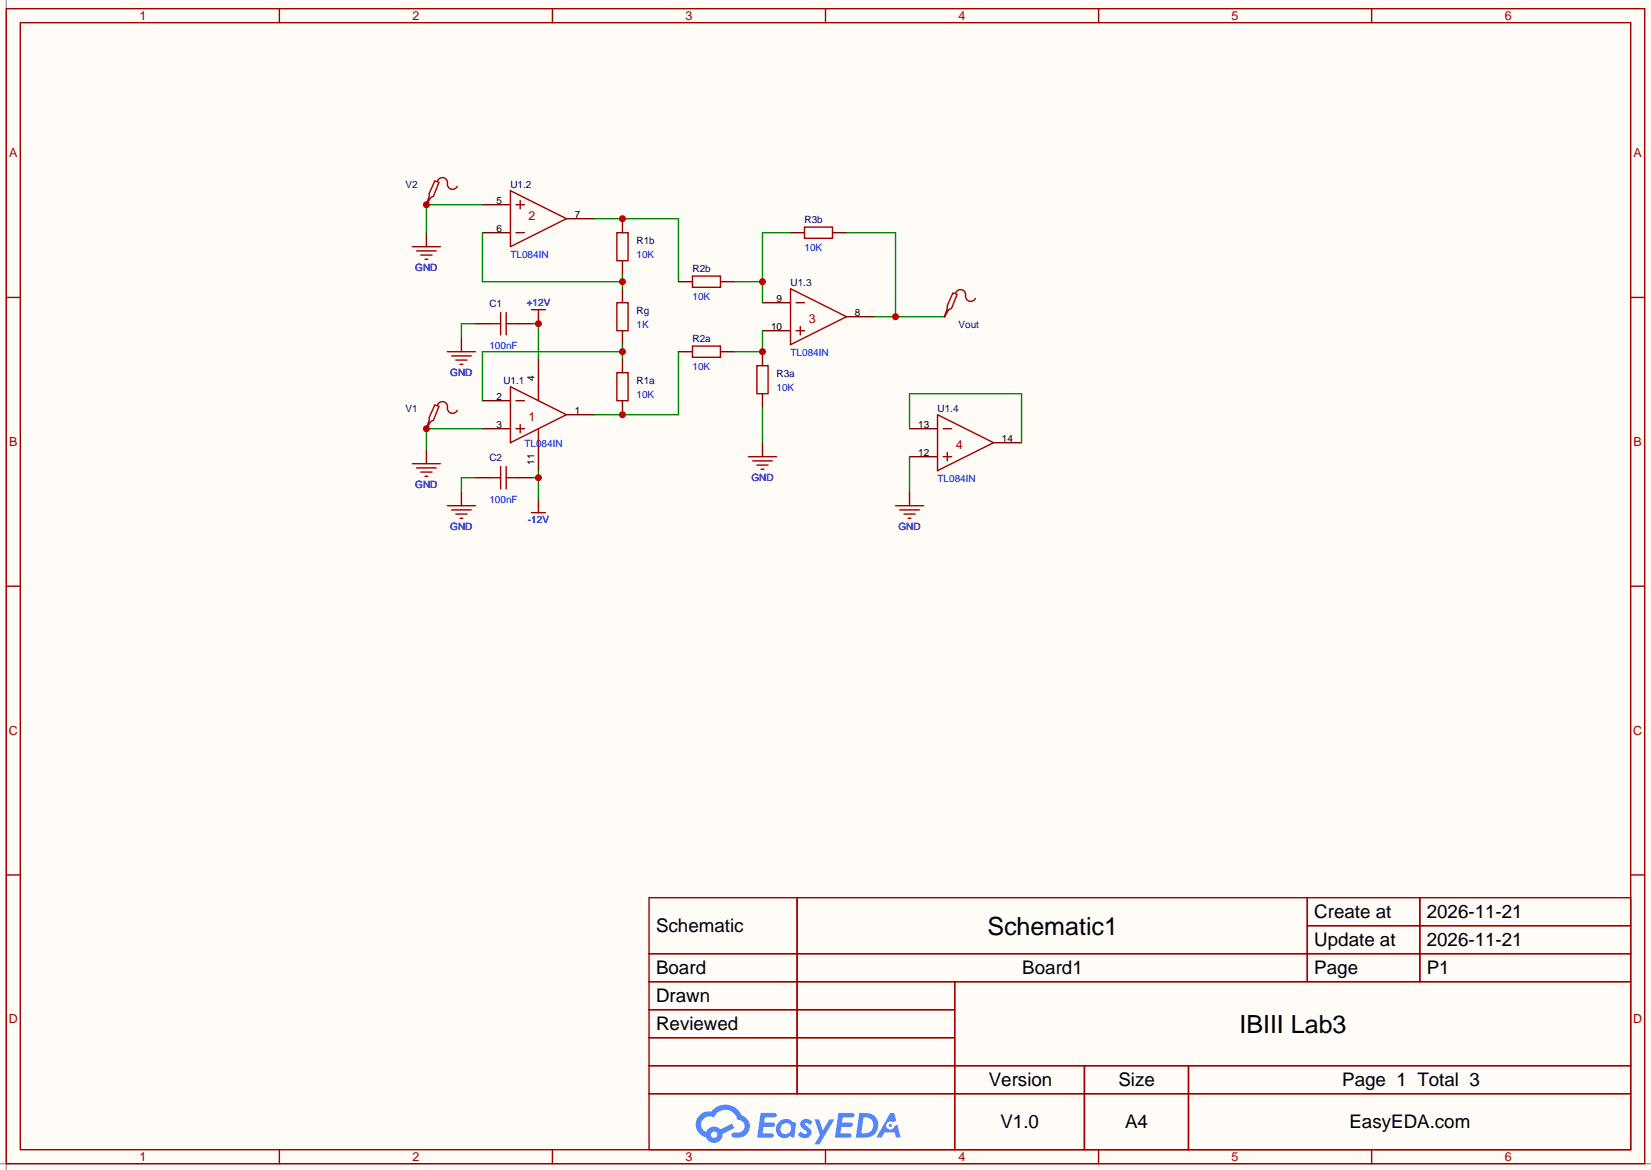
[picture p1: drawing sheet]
<svg xmlns="http://www.w3.org/2000/svg" width="299mm" height="212mm" viewBox="0 0 299 212" stroke-linecap="round" stroke-linejoin="round" font-family="sans-serif">
<path d="M0 0h299.5v212.3h-299.5z" fill="#fffcf7"/>
<path d="M1.1 0v212.3M0 211.1h299.5" fill="none" stroke="#999" stroke-width=".25"/>
<g fill="none" stroke="#a10000" stroke-width=".25">
<path d="M1.1 1.6h297.2v209.5h-297.2zM3.7 4.1h292.1v204.5h-292.1zM50.7 1.6v2.5M100.2 1.6v2.5M149.7 1.6v2.5M199.3 1.6v2.5M248.8 1.6v2.5M1.1 54h2.6M295.8 54h2.5M1.1 106.4h2.6M295.8 106.4h2.5M1.1 158.7h2.6"/>
<path d="M295.8 158.7h2.5M117.7 162.9h178.1v45.7h-178.1zM117.7 173h178.1M117.7 178.1h178.1M144.6 162.9v35.5M173.2 178.1v30.5M237.1 162.9v15.2M237.1 167.9h58.7M257.5 162.9v15.2M117.7 183.2h55.5M117.7 193.3h178.1M117.7 188.3h55.5"/>
<path d="M117.7 198.4h178.1M196.7 193.3v15.3M215.6 193.3v15.3M50.7 208.6v2.5M100.2 208.6v2.5M149.7 208.6v2.5M199.3 208.6v2.5M248.8 208.6v2.5"/>
</g>
<g fill="#5487ff">
<path d="M145.5 203.3a1.3 1.3 0 0 1 1.8 .2l-.4 .7a.54 .54 0 0 0-.9-.3l.1 .2a1.58 1.58 0 0 1 1.1 1.6 1.43 1.43 0 0 1-2.5 .2l.5-.6a.64 .64 0 0 0 .5 .4 .64 .64 0 0 0 .7-.2l-.2-.3a1.6 1.6 0 0 1-1-1.5z"/>
<path d="M147.7 203.1h.9l.7 2 1.1-2h.9l-2.7 4.5h-.9l1-1.7z"/>
<path d="M138 201.9h1.6a1.31 1.31 0 0 1 1.2 .2 .4 .4 0 0 1-.3 .6h-1.8l-.1 .9h1.6a.4 .4 0 0 1 .4 .5 .4 .4 0 0 1-.4 .3h-1.7l-.2 1.2h.8a1.23 1.23 0 0 1 1.2 .2 .39 .39 0 0 1-.3 .6h-2.7z"/>
<path d="M152.1 201.9h1.6a1.32 1.32 0 0 1 1.3 .2 .39 .39 0 0 1-.4 .6h-1.7l-.2 .9h1.7a.4 .4 0 0 1 .3 .5 .4 .4 0 0 1-.4 .3h-1.7l-.2 1.2h.8a1.23 1.23 0 0 1 1.2 .2 .39 .39 0 0 1-.3 .6h-2.7z"/>
<path d="M161.5 201.9h.7l.4 1.4-.7 .3a.75 .75 0 0 0-1.1 .3 .75 .75 0 0 0 .5 1.1 .75 .75 0 0 0 .9-.7l.6-.3 .6 2.4h-.9l-.2-1h-1.9l-.5 1h-.9z"/>
<path d="M155.9 201.9l-.7 4.5h1.5a2.27 2.27 0 0 0 2.6-2.3 2.27 2.27 0 0 0-2.7-2.2zM156.6 202.7a1.5 1.5 0 0 1 1.8 1.5 1.5 1.5 0 0 1-1.9 1.4h-.3z"/>
<path d="M141.3 203.5a1.62 1.62 0 0 0-.4 2.2 1.62 1.62 0 0 0 2 .6l.4-.3 .3 .3 .5 .1 .3-2.5-.2-.2-.4-.1a1.58 1.58 0 0 0-2.5-.1zM141.9 204.1a.99 .99 0 0 1 1.6 .3 .99 .99 0 0 1-.9 1.3 .94 .94 0 0 1-1-.5 .94 .94 0 0 1 .3-1.1z"/>
<path d="M126.9 202.3a2.37 2.37 0 0 0 1.2 4 1.54 1.54 0 0 0 1.7 1 1.54 1.54 0 0 0 1.3-1.6l2.1-1.1-.5-.7-2 1a1.57 1.57 0 0 0-2.6 .5 1.5 1.5 0 0 1-.8-2.1 1.5 1.5 0 0 1 2.2-.5 2.23 2.23 0 0 1 2.3-1.5 2.23 2.23 0 0 1 2 1.9 1.16 1.16 0 0 1 1.2 1 1.16 1.16 0 0 1-1 1.3h-.7a.47 .47 0 0 0-.6 .4 .47 .47 0 0 0 .4 .5 2.23 2.23 0 0 0 2.3-.6 2.23 2.23 0 0 0 .4-2.3 2.16 2.16 0 0 0-1.3-1.1 3.2 3.2 0 0 0-5.4-.8l-1.2 .1zM129 205.9a.58 .58 0 0 1 1.1 0 .58 .58 0 0 1-1.1 0z"/>
<circle cx="161.5" cy="204.2" r=".28"/>
</g>
<g fill="none" stroke="#870000" stroke-width=".25">
<path d="M87.5 37.1h5.1M102.7 39.7h5.1M112.9 39.7v2.5M87.5 42.2h5.1M112.9 47.3v2.5M112.9 52.4v2.5M112.9 60v2.5M138.3 54.9h5.1M138.3 60h5.1M153.5 57.5h5.1M87.5 77.8h5.1M87.5 72.7h5.1"/>
<path d="M97.7 65.1v5.1M102.7 75.2h5.1M112.9 65.1v2.5M112.9 72.7v2.5M165 77.8h5.1M97.7 80.3v5.1M165 82.9h5.1M180.2 80.3h5.1"/>
</g>
<g fill="none" stroke="#a10000" stroke-width=".25">
<path d="M92.6 34.6l10.1 5.1-10.1 5.1zM93.6 37.1h1.5M94.4 36.4v1.5M93.6 42.2h1.5M111.9 54.9h2v5.1h-2zM111.9 42.2h2v5.1h-2zM143.4 52.4l10.1 5.1-10.1 5zM144.4 60h1.5M144.4 54.9h1.5M145.2 59.2v1.6M92.6 70.2l10.1 5-10.1 5.1zM93.6 77.8h1.5"/>
<path d="M93.6 72.7h1.5M94.4 77v1.5M97.7 70.2v2.5M97.7 77.8v2.5M111.9 67.6h2v5.1h-2zM170.1 75.2l10.1 5.1-10.1 5.1zM171.1 77.8h1.5M171.1 82.9h1.5M171.8 82.1v1.5"/>
</g>
<path d="M123.1 63.8v11.4h-15.3" fill="none" stroke="#008700" stroke-width=".25"/>
<circle cx="112.9" cy="75.2" r=".63" fill="#c00"/>
<path d="M112.9 62.5v2.6M112.9 63.8h-25.4v8.9" fill="none" stroke="#008700" stroke-width=".25"/>
<circle cx="112.9" cy="63.8" r=".63" fill="#c00"/>
<path d="M87.5 42.2v8.9h25.4M112.9 49.8v2.6" fill="none" stroke="#008700" stroke-width=".25"/>
<circle cx="112.9" cy="51.1" r=".63" fill="#c00"/>
<path d="M107.8 39.7h15.3v11.4" fill="none" stroke="#008700" stroke-width=".25"/>
<circle cx="112.9" cy="39.7" r=".63" fill="#c00"/>
<path d="M97.7 57.5v1.2M97.7 90.5v1.2" fill="none" stroke="#870000" stroke-width=".25"/>
<path d="M96.4 56.2h2.5M97.7 56.2v1.3M96.4 93h2.5M97.7 91.7v1.3" fill="none" stroke="#a10000" stroke-width=".25"/>
<path d="M96.4 86.7h1.3M97.7 85.4v5.1" fill="none" stroke="#008700" stroke-width=".25"/>
<circle cx="97.7" cy="86.7" r=".63" fill="#c00"/>
<path d="M96.4 58.7h1.3v6.4" fill="none" stroke="#008700" stroke-width=".25"/>
<circle cx="97.7" cy="58.7" r=".63" fill="#c00"/>
<g fill="none" stroke="#870000" stroke-width=".25">
<path d="M86.2 58.7h2.6M93.9 58.7h2.5M123.1 51.1h2.5M130.7 51.1h2.5M143.4 42.2h2.5M151 42.2h2.5M83.7 61.3v2.5M123.1 63.8h2.5M130.7 63.8h2.5M138.3 63.8v2.5M138.3 71.4v2.6M83.7 89.2v2.5"/>
<path d="M86.2 86.7h2.6M93.9 86.7h2.5"/>
</g>
<g fill="none" stroke="#a10000" stroke-width=".25">
<path d="M88.8 58.7h2M90.8 56.7v4.1M91.8 56.7v4.1M91.8 58.7h2.1M125.6 50.1h5.1v2h-5.1zM145.9 41.2h5.1v2h-5.1zM81.2 63.8h5M81.9 64.6h3.6M82.7 65.3h2M83.4 66.1h.5M125.6 62.8h5.1v2h-5.1zM137.3 66.3h2v5.1h-2z"/>
<path d="M81.2 91.7h5M81.9 92.5h3.6M82.7 93.3h2M83.4 94h.5M88.8 86.7h2M90.8 84.6v4.1M91.8 84.6v4.1M91.8 86.7h2.1"/>
</g>
<path d="M86.2 58.7h-2.5v2.6M138.3 60v3.8h-5.1M86.2 86.7h-2.5v2.5" fill="none" stroke="#008700" stroke-width=".25"/>
<circle cx="138.3" cy="63.8" r=".63" fill="#c00"/>
<path d="M133.2 51.1h5.1M143.4 42.2h-5.1v12.7" fill="none" stroke="#008700" stroke-width=".25"/>
<circle cx="138.3" cy="51.1" r=".63" fill="#c00"/>
<path d="M153.5 42.2h8.9v15.3M158.6 57.5h12.7" fill="none" stroke="#008700" stroke-width=".25"/>
<circle cx="162.4" cy="57.5" r=".63" fill="#c00"/>
<path d="M77.3 36.9v.2M77.3 42.2v2.6M77.3 81.6v2.5M138.3 80.3v2.6M165 89.2v2.5" fill="none" stroke="#870000" stroke-width=".25"/>
<g fill="none" stroke="#a10000" stroke-width=".25">
<path d="M74.8 44.8h5.1M75.6 45.5h3.5M76.3 46.3h2.1M77.1 47h.5M74.8 84.1h5.1M75.6 84.9h3.5M76.3 85.7h2.1M77.1 86.4h.5M135.8 82.9h5M136.5 83.6h3.6M137.3 84.4h2M138 85.1h.6"/>
<path d="M162.4 91.7h5.1M163.2 92.5h3.6M164 93.3h2M164.7 94h.5"/>
</g>
<path d="M87.5 37.1h-10.2v5.1M87.5 77.8h-10.2v3.8M138.3 74v6.3M165 77.8v-6.4h20.3v8.9M165 82.9v6.3" fill="none" stroke="#008700" stroke-width=".25"/>
<circle cx="77.3" cy="37.1" r=".63" fill="#c00"/>
<path d="M78.9 32.8l.7 .3-1 2.5-.5 .3-.8 1.2 .6-1.5v-.5zM79.4 32.8a.93 .93 0 0 1 1.1-.5 .93 .93 0 0 1 .7 1 .94 .94 0 0 0 .6 1 .94 .94 0 0 0 1.1-.5" fill="none" stroke="#a10000" stroke-width=".25"/>
<path d="M77.3 77.5v.3" fill="none" stroke="#870000" stroke-width=".25"/>
<circle cx="77.3" cy="77.8" r=".63" fill="#c00"/>
<path d="M172.8 53.1l.8 .3-1 2.5-.5 .3-.8 1.3 .5-1.6v-.5zM173.4 53.1a.93 .93 0 0 1 1.1-.5 .93 .93 0 0 1 .6 1 .94 .94 0 0 0 .7 1 .94 .94 0 0 0 1.1-.4M78.9 73.5l.7 .2-1 2.6-.5 .2-.8 1.3 .6-1.5v-.6zM79.4 73.5a.93 .93 0 0 1 1.1-.6 .93 .93 0 0 1 .7 1.1 .94 .94 0 0 0 .6 1 .94 .94 0 0 0 1.1-.5" fill="none" stroke="#a10000" stroke-width=".25"/>
<path d="M171.3 57.2v.3" fill="none" stroke="#870000" stroke-width=".25"/>
<g font-size="4.5">
<text x="179.1" y="169.7">Schematic1</text>
<text x="224.8" y="187.5">IBIII Lab3</text>
</g>
<g font-size="3.4">
<text x="238.4" y="166.6">Create at</text>
<text x="258.8" y="166.6">2026-11-21</text>
<text x="119" y="169.1">Schematic</text>
<text x="238.4" y="171.6">Update at</text>
<text x="258.8" y="171.6">2026-11-21</text>
<text x="119" y="176.7">Board</text>
<text x="185.4" y="176.7">Board1</text>
<text x="238.4" y="176.7">Page</text>
<text x="258.8" y="176.7">P1</text>
<text x="119" y="181.8">Drawn</text>
<text x="119" y="186.9">Reviewed</text>
<text x="179.4" y="197">Version</text>
<text x="202.9" y="197">Size</text>
<text x="243.5" y="197">Page 1 Total 3</text>
<text x="181.5" y="204.7">V1.0</text>
<text x="204.1" y="204.7">A4</text>
<text x="244.8" y="204.7">EasyEDA.com</text>
</g>
<g font-size="2.3" fill="#a00000">
<text x="25.3" y="3.6">1</text>
<text x="74.8" y="3.6">2</text>
<text x="124.3" y="3.6">3</text>
<text x="173.9" y="3.6">4</text>
<text x="223.4" y="3.6">5</text>
<text x="272.9" y="3.6">6</text>
<text x="1.7" y="28.5">A</text>
<text x="296.3" y="28.5">A</text>
<text x="95.9" y="39.9">2</text>
<text x="146.7" y="58.7">3</text>
<text x="95.9" y="76.5">1</text>
<text x="1.7" y="80.9">B</text>
<text x="173.4" y="81.5">4</text>
<text x="296.3" y="80.9">B</text>
<text x="1.6" y="133.3">C</text>
<text x="296.2" y="133.3">C</text>
<text x="1.6" y="185.7">D</text>
<text x="296.2" y="185.7">D</text>
<text x="25.3" y="210.6">1</text>
<text x="74.8" y="210.6">2</text>
<text x="124.3" y="210.6">3</text>
<text x="173.9" y="210.6">4</text>
<text x="223.4" y="210.6">5</text>
<text x="272.9" y="210.6">6</text>
</g>
<g font-size="1.8" fill="#000080">
<text x="73.5" y="34.2">V2</text>
<text x="92.6" y="34.2">U1.2</text>
<text x="145.9" y="40.5">R3b</text>
<text x="115.4" y="44.3">R1b</text>
<text x="75.3" y="49.1">GND</text>
<text x="125.6" y="49.4">R2b</text>
<text x="143.4" y="51.9">U1.3</text>
<text x="88.8" y="55.8">C1</text>
<text x="95.5" y="55.5">+12V</text>
<text x="115.4" y="57">Rg</text>
<text x="173.9" y="59.6">Vout</text>
<text x="125.6" y="62.1">R2a</text>
<text x="81.7" y="68.2">GND</text>
<text x="91.3" y="69.7">U1.1</text>
<text x="115.4" y="69.7">R1a</text>
<text x="140.8" y="68.5">R3a</text>
<text x="73.5" y="74.8">V1</text>
<text x="170.1" y="74.8">U1.4</text>
<text x="88.8" y="83.7">C2</text>
<text x="75.3" y="88.5">GND</text>
<text x="136.3" y="87.2">GND</text>
<text x="95.8" y="94.9">-12V</text>
<text x="81.7" y="96.1">GND</text>
<text x="163" y="96.1">GND</text>
</g>
<g font-size="1.8">
<text x="90.1" y="36.9">5</text>
<text x="104.3" y="39.5">7</text>
<text x="90.1" y="42">6</text>
<text x="139.9" y="59.8">10</text>
<text x="140.9" y="54.7">9</text>
<text x="155.1" y="57.3">8</text>
<text x="97" y="69.1" transform="rotate(-90 97 69.1)">4</text>
<text x="90.1" y="77.6">3</text>
<text x="90.1" y="72.5">2</text>
<text x="104.3" y="75">1</text>
<text x="166.5" y="77.6">13</text>
<text x="166.5" y="82.7">12</text>
<text x="181.7" y="80.1">14</text>
<text x="97" y="84.3" transform="rotate(-90 97 84.3)">11</text>
</g>
<g font-size="1.8" fill="#00f">
<text x="92.6" y="46.9">TL084IN</text>
<text x="115.4" y="46.9">10K</text>
<text x="145.9" y="45.6">10K</text>
<text x="115.4" y="59.6">1K</text>
<text x="125.6" y="54.5">10K</text>
<text x="88.8" y="63.4">100nF</text>
<text x="143.4" y="64.6">TL084IN</text>
<text x="125.6" y="67.2">10K</text>
<text x="140.8" y="71">10K</text>
<text x="115.4" y="72.3">10K</text>
<text x="95.1" y="81.2">TL084IN</text>
<text x="170.1" y="87.5">TL084IN</text>
<text x="88.8" y="91.3">100nF</text>
</g>
</svg>
